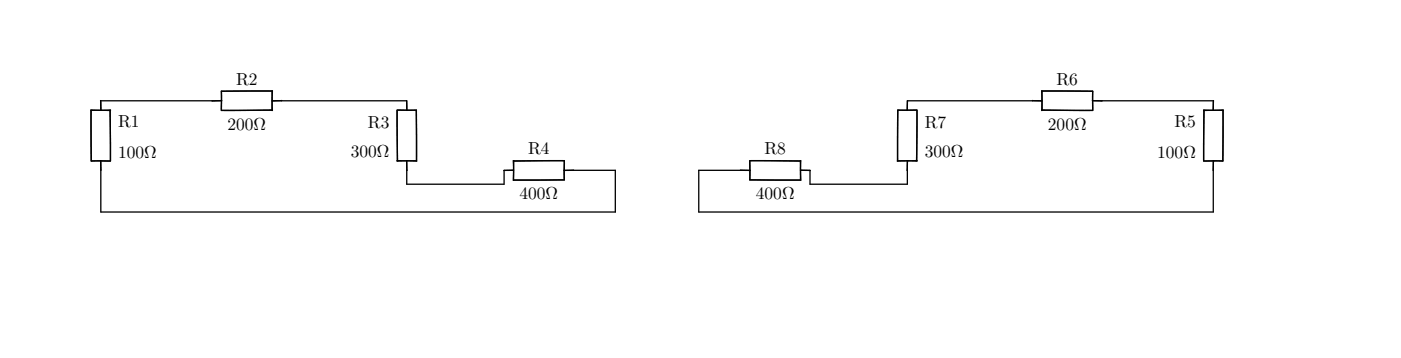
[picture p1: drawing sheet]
Version 4.1
SHEET 1 1392 680
WIRE 224 128 96 128
WIRE 448 128 304 128
WIRE 1168 128 1024 128
WIRE 1376 128 1248 128
WIRE 688 208 640 208
WIRE 832 208 784 208
WIRE 448 224 448 208
WIRE 560 224 560 208
WIRE 560 224 448 224
WIRE 912 224 912 208
WIRE 1024 224 1024 208
WIRE 1024 224 912 224
WIRE 96 256 96 208
WIRE 688 256 688 208
WIRE 688 256 96 256
WIRE 784 256 784 208
WIRE 1376 256 1376 208
WIRE 1376 256 784 256
SYMBOL res 80 112 R0
WINDOW 0 23 52 Left 2
WINDOW 3 42 86 Left 2
SYMATTR InstName R1
SYMATTR Value 100
SYMBOL res 320 112 R90
WINDOW 0 2 66 VBottom 2
WINDOW 3 28 26 VTop 2
SYMATTR InstName R2
SYMATTR Value 200
SYMBOL res 464 224 R180
WINDOW 0 35 83 Left 2
WINDOW 3 30 19 Left 2
SYMATTR InstName R3
SYMATTR Value 300
SYMBOL res 544 224 R270
WINDOW 0 36 40 VTop 2
WINDOW 3 5 85 VBottom 2
SYMATTR InstName R4
SYMATTR Value 400
SYMBOL res 1392 112 M0
WINDOW 0 53 47 Left 2
WINDOW 3 32 103 Left 2
SYMATTR InstName R5
SYMATTR Value 100
SYMBOL res 1152 112 M90
WINDOW 0 -9 32 VBottom 2
WINDOW 3 37 33 VTop 2
SYMATTR InstName R6
SYMATTR Value 200
SYMBOL res 1008 224 M180
WINDOW 0 28 77 Left 2
WINDOW 3 35 25 Left 2
SYMATTR InstName R7
SYMATTR Value 300
SYMBOL res 928 224 M270
WINDOW 0 37 77 VTop 2
WINDOW 3 1 42 VBottom 2
SYMATTR InstName R8
SYMATTR Value 400
